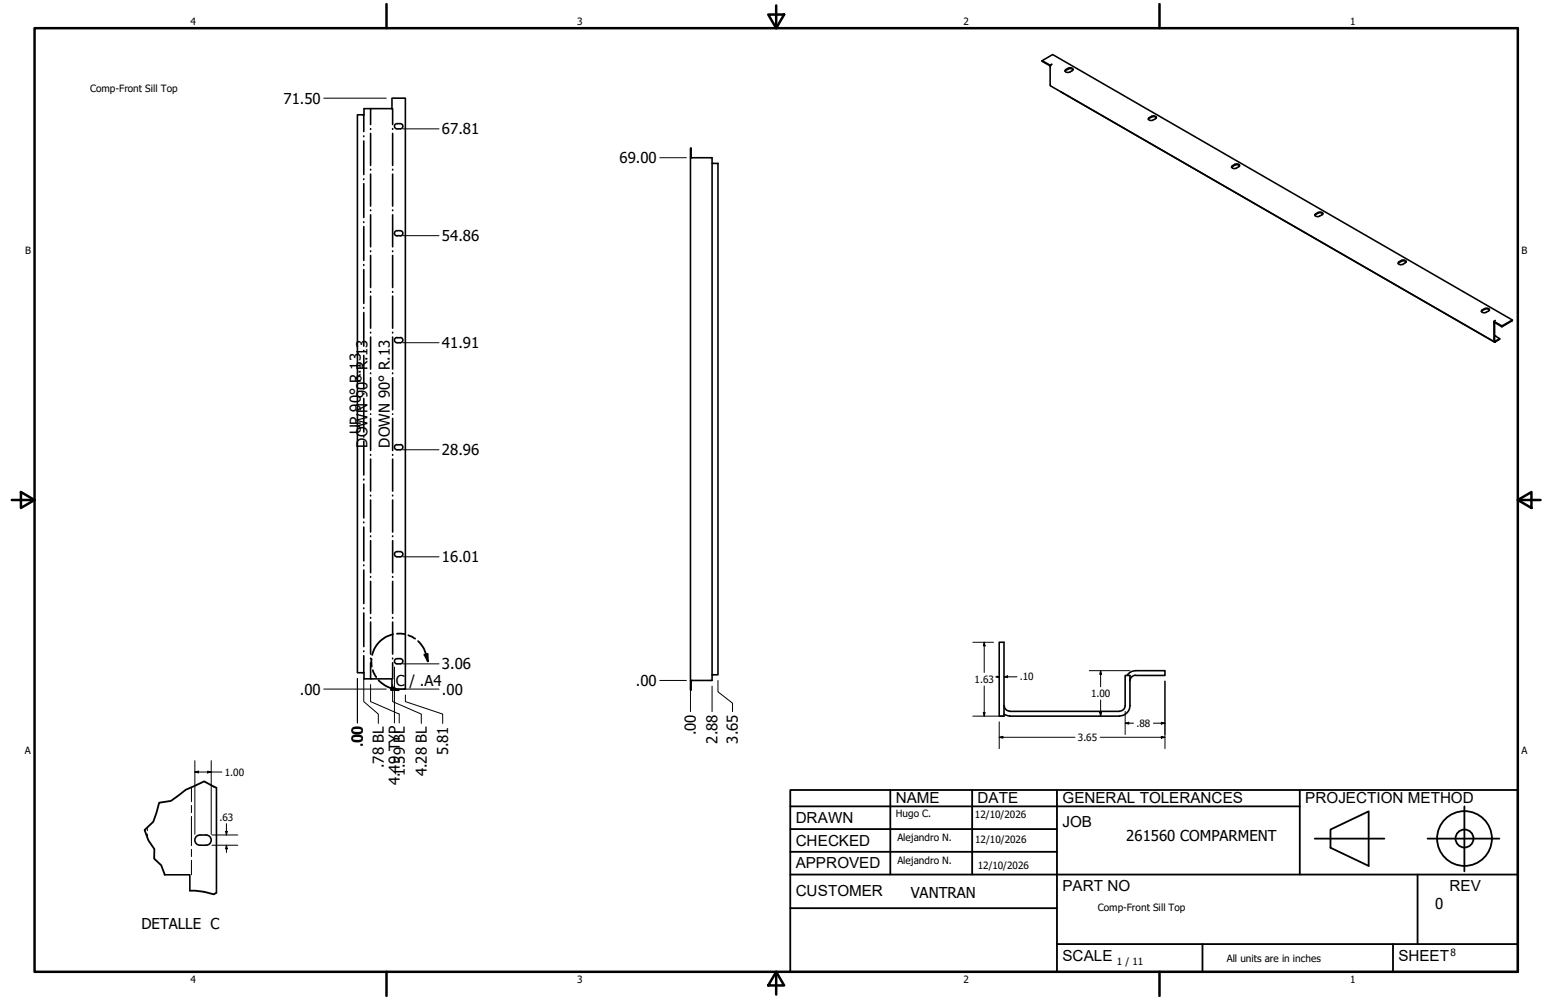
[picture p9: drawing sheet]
<svg xmlns="http://www.w3.org/2000/svg" width="432mm" height="279mm" viewBox="0 0 432 279" stroke-linecap="round" stroke-linejoin="round" font-family="sans-serif">
<!-- layer: GIGA_BendUp -->
<g fill="none" stroke="#000" stroke-width=".44">
<path d="M101.6 32.1v4.7M101.6 38v.2M101.6 39.4v9.4M101.6 50v.2M101.6 51.3v9.5M101.6 62v.2M101.6 63.3v9.5M101.6 73.9v.3M101.6 75.3v9.5M101.6 85.9v.2M101.6 87.3v9.4M101.6 97.9v.2"/>
<path d="M101.6 99.3v9.4M101.6 109.9v.2M101.6 111.3v9.4M101.6 121.9v.2M101.6 123.3v9.4M101.6 133.9v.2M101.6 135.3v9.4M101.6 145.9v.1M101.6 147.3v9.4M101.6 157.9v.2M101.6 159.3v9.4M101.6 169.9v.2"/>
<path d="M101.6 171.3v9.4M101.6 181.9v.2M101.6 183.2v4.8"/>
</g>
<!-- layer: GIGA_BendDown -->
<g fill="none" stroke="#000" stroke-width=".44">
<path d="M103.5 30.4v4.4M103.5 35.9v.2M103.5 37.3v8.9M109.7 30.4v4.4M109.7 35.9v.2M109.7 37.3v8.9M103.5 47.3v.2M103.5 48.6v9M103.5 58.7v.2M109.7 47.3v.2M109.7 48.6v9M109.7 58.7v.2"/>
<path d="M103.5 60v9M103.5 70.1v.2M103.5 71.4v8.9M109.7 60v9M109.7 70.1v.2M109.7 71.4v8.9M103.5 81.5v.2M103.5 82.7v9M103.5 92.8v.2M103.5 94.2v8.9M109.7 81.5v.2M109.7 82.7v9"/>
<path d="M109.7 92.8v.2M109.7 94.2v8.9M103.5 104.2v.2M103.5 105.5v9M103.5 115.6v.2M103.5 116.9v9M109.7 104.2v.2M109.7 105.5v9M109.7 115.6v.2M109.7 116.9v9M103.5 127v.2M103.5 128.3v8.9"/>
<path d="M103.5 138.4v.2M103.5 139.7v9M109.7 127v.2M109.7 128.3v8.9M109.7 138.4v.2M109.7 139.7v9M103.5 149.7v.2M103.5 151.1v8.9M109.7 149.7v.2M109.7 151.1v8.9M103.5 161.1v.2M103.5 162.4v9"/>
<path d="M103.5 172.5v.2M103.5 173.8v9M109.7 161.1v.2M109.7 162.4v9M109.7 172.5v.2M109.7 173.8v9M103.5 183.9v.2M103.5 185.2v4.5M109.7 183.9v.2M109.7 185.2v4.5"/>
</g>
<!-- layer: Visible (ANSI) -->
<g fill="none" stroke="#000" stroke-width=".44">
<path d="M291.1 17l2.9-1.8 128.4 74.2-2.9 1.7-2.2-1.3M291.1 17v.1l2.2 1.3M291.1 17l2.2 1.2M293.3 18.2l.5-.2-.4 .4zM293.3 18.4h.1M293.4 18.4v5.6l124 71.5M297.6 19.6l1-.6a.6 .6 0 0 1 .8 0 .6 .6 0 0 1 .2 .6l-1.1 .6a.6 .6 0 0 1-.7 0 .6 .6 0 0 1-.2-.6zM299.7 19.5l-.4-.3h-.7l-1.1 .7M99.8 32.1h1.9v-1.7h7.8v-3h3.7v165.1h-3.7v-2.8h-7.8v-1.7h-1.9zM110.9 34.5a.73 .73 0 0 0-.7 .8 .73 .73 0 0 0 .7 .7M110.9 34.5h.9a.73 .73 0 0 1 .7 .8 .73 .73 0 0 1-.7 .7h-.9M296.3 25.6l121.2 70"/>
<path d="M320.9 33l1.2-.6a.52 .52 0 0 1 .7 .1 .52 .52 0 0 1 0 .6l-1.2 .6a.51 .51 0 0 1-.7-.1 .51 .51 0 0 1 0-.6zM323 33l-.4-.4h-.5l-1.4 .7M192.8 44.1h6.1v146h-6.1M193 44.1v-2.7h-.2v151.4h.2v-2.7M198.9 45.7h1.6v142.8h-1.6M344 46.5l1.2-.7a.6 .6 0 0 1 .7 0 .6 .6 0 0 1 .2 .7l-1 .6a.64 .64 0 0 1-.7 0 .64 .64 0 0 1-.4-.6zM346.2 46.4l-.4-.4h-.6l-1.2 .7M367.3 59.8l1.3-.6a.5 .5 0 0 1 .7 .1 .5 .5 0 0 1 0 .7l-1.2 .5a.53 .53 0 0 1-.6 0 .53 .53 0 0 1-.2-.7zM369.4 59.8l-.5-.4h-.5l-1.1 .8M110.9 64.5a.73 .73 0 0 0-.7 .7 .73 .73 0 0 0 .7 .7M110.9 64.5h.9a.73 .73 0 0 1 .7 .7 .73 .73 0 0 1-.7 .7M110.9 65.8h.9"/>
<path d="M390.5 73.3l1-.6a.65 .65 0 0 1 .8-.1 .65 .65 0 0 1 .3 .7l-1.1 .6a.64 .64 0 0 1-.6 .1 .64 .64 0 0 1-.4-.7zM392.7 73.2l-.4-.3h-.6l-1.2 .7M110.9 94.3a.73 .73 0 0 0-.7 .7 .73 .73 0 0 0 .7 .8M110.9 94.4h.9M111.8 94.3a.73 .73 0 0 1 .7 .7 .73 .73 0 0 1-.7 .8h-.9M413.8 86.8l1.3-.7a.52 .52 0 0 1 .7 .1 .52 .52 0 0 1 0 .7l-1.1 .5a.63 .63 0 0 1-.9-.6zM416 86.6l-.6-.3h-.5l-1.1 .8M417.3 90v5.4l.2 .2 1.3-.8v-.2M417.4 90.1v5.1l1.4-.6-1.4-.7M417.7 95.5l-.2 .1M419.5 91.1v.2M422.4 89.4v.2l-2.9 1.7-2.2-1.3 .3-.5"/>
<path d="M110.9 124.2a.73 .73 0 0 0-.7 .7 .73 .73 0 0 0 .7 .8M110.9 124.3h.9M111.8 124.2a.73 .73 0 0 1 .7 .7 .73 .73 0 0 1-.7 .8h-.9M110.9 154.1a.73 .73 0 0 0-.7 .7 .73 .73 0 0 0 .7 .8M110.9 154.1h.9a.73 .73 0 0 1 .7 .7 .73 .73 0 0 1-.7 .8h-.9M279.1 179.5h1.3v20.6h-1.3zM110.9 184a.73 .73 0 0 0-.7 .8 .73 .73 0 0 0 .7 .7M110.9 184h.9a.73 .73 0 0 1 .7 .8 .73 .73 0 0 1-.7 .7h-.9M280.5 199.6l1.5 .4M280.5 197.1a1.56 1.56 0 0 0 1.5 1.6l30.7 .1a1.69 1.69 0 0 0 1.6-1.7M314.3 197.2v-8.5h1.3v8.5M314.8 188.7l.6-.7 1.3-.6h8.7v1.3h-8.2"/>
<path d="M315.6 197.1a2.89 2.89 0 0 1-2.9 2.9M317.2 188.7a1.62 1.62 0 0 0-1.6 1.6M282 200.1h30.7M57.6 233.3a1.43 1.43 0 0 1 1.4 1.4 1.43 1.43 0 0 1-1.4 1.5M57.6 233.3h-1.8a1.43 1.43 0 0 0-1.4 1.4 1.43 1.43 0 0 0 1.4 1.5h1.8M60.5 220.1v29.3M46 244.4h7v4.5"/>
</g>
<circle cx="417.4" cy="93.9" r=".22" fill="#000"/>
<!-- layer: Break Line (ANSI)-1 -->
<path d="M60.5 220.1l-3.5-1.8-5.1 2.4-4.1 3.1-3.4 .5-1.6 5.3-2.4 2.3 1.1 2.9 1.6 2.4v2.7l1.9 1.8 1 2.7M53 248.9l4 .3 2.7 .7 .8-.5" fill="none" stroke="#000" stroke-width=".51"/>
<!-- layer: Bend Centerline (ANSI)-1 -->
<path d="M53.5 220v4M41.1 231.1v1M41.1 233v1M53.5 225v2.1M53.5 228.1v8.2M53.5 237.3v2M53.5 240.3v4.1" fill="none" stroke="#000" stroke-width=".28"/>
<!-- layer: Contorno de detalle (ANSI) -->
<path d="M109.8 177.2a7.7 7.7 0 0 0-5.9 5.8M110.9 177.1l2.1 .1M114 177.5l2 .9M116.8 179.1a8.3 8.3 0 0 1 2.2 3.7l.5 2M103.8 184.1v2.1M104.1 187.3l1 1.9M105.7 190.1h.1a7.8 7.8 0 0 0 3.5 2.2l2 .5M109.5 191.9l1.8 .9-2.1-.1zM118.6 182.9l.8-.2 .1 2.1z" fill="none" stroke="#000" stroke-width=".51"/>
<path d="M109.5 191.9l1.8 .9-2.1-.1zM118.6 182.9l.8-.2 .1 2.1z" fill="#000"/>
<!-- layer: Borde (ANSI) -->
<g fill="none" stroke="#000" stroke-width=".7">
<path d="M9.7 7.9h414.2v263.6h-414.2zM107.9 1.1v6.8M214.6 4.1h4.4l-2.2 3.8zM216.8 1.5v6.4M323.8 1.1v6.8M3.3 139.7h6.4M5.8 137.5l3.9 2.2-3.9 2.2zM423.9 139.7l3.8-2.2v4.4zM423.9 139.7h6.4M107.9 271.5v6.8M216.8 271.5l2.2 3.8h-4.4zM216.8 271.5v6.4"/>
<path d="M323.8 271.5v6.8"/>
</g>
<!-- layer: Title (ANSI)-1 -->
<g fill="none" stroke="#000" stroke-width=".51">
<path d="M220.7 220.7h203.2v50.8h-203.2zM220.7 225.3h142.3M220.7 231.6h74.5M220.7 238h74.5M248.7 220.7v23.6M271.5 220.7v23.6M295.2 220.7v50.8M363 220.7v23.6M367.2 234.3h19.5M371.6 231.8l10.7-5.1v15.2l-10.7-5zM398.7 234.3h20.1M409 225.3v18.2"/>
<path d="M220.7 244.3h203.2M220.7 253.7h74.5M395.9 244.3v19.5M295.2 263.8h128.7M335.9 263.8v7.7M389.1 263.8v7.7"/>
<circle cx="409" cy="234.3" r="7.7"/>
<circle cx="409" cy="234.3" r="2.51"/>
</g>
<!-- layer: Cota (ANSI) -->
<g fill="none" stroke="#000" stroke-width=".28">
<path d="M90.4 27.4h17.5M112.5 36h10.1M184.3 44.1h7.4M112.5 65.8h10.1M112.5 95.8h10.1M112.5 125.7h10.1M112.5 155.6h10.1M271.7 179.5h5.8M274.9 179.5l.2 1h-.5zM274.9 179.5v8.4M90.4 192.5h17.5M99.8 189.5v12.5z"/>
<path d="M101.6 189.5v6.5l4.1 3.5v2.6M103.5 191.3v4.7l8 3.5v2.5M109.7 191.3v4.7l8 3.5v2.6M110.2 186.4v15.6M111.1 192.5h11.5M112.5 185.5h10.1M113.2 194.2v1.8l10.4 3.5v2.6M184.3 190.1h7.4M192.8 191.7v7.1M198.9 191.7v7.1M200.5 190.1v3.2l4.1 3.2v2.3M274.6 199.1h.5l-.2 1z"/>
<path d="M274.9 191.6v8.5M278.4 189.1h.7l-.7 .2M278.4 188.9l.7 .2M280.4 189.1l1-.3v.6zM280.4 189.1h3.6M304.2 187.4h11.4M307.1 199.1h.6l-.3 1zM307.4 187.4l.3 1h-.6zM307.4 187.4v4.5M307.4 195.6v4.5M314.3 198.8v6.4M325.4 190.3v18.9"/>
<path d="M54.4 215.7l1-.2v.5zM54.4 215.7h7.6M54.4 212.5v20.6M58 215.5l1 .2-1 .3zM59 212.5v20.6M271.7 200.1h8.7M279.1 206l1-.3v.5zM279.1 206h21.1M279.1 201.7v7.5M307.3 206h18.1M314.3 202.1l1-.3v.5zM314.3 202.1h2.3"/>
<path d="M322.1 202.1h3.3M324.4 201.8l1 .3-1 .2zM324.4 205.7l1 .3-1 .2zM59.2 236.2h7.2M59.2 233.3h7.2M63 232.3h.5l-.3 1zM63.2 236.2l.3 1h-.5zM63.2 230.1v3.2M63.2 236.2v2"/>
</g>
<g fill="#000">
<path d="M274.6 199.1h.5l-.2 1zM274.9 179.5l.2 1h-.5zM278.1 188.8l1 .3-1 .3zM280.4 189.1l1-.3v.6zM307.1 199.1h.6l-.3 1zM307.4 187.4l.3 1h-.6zM54.4 215.7l1-.2v.5zM58 215.5l1 .2-1 .3zM279.1 206l1-.3v.5zM314.3 202.1l1-.3v.5zM324.4 201.8l1 .3-1 .2zM324.4 205.7l1 .3-1 .2z"/>
<path d="M63 232.3h.5l-.3 1zM63.2 236.2l.3 1h-.5z"/>
</g>
<g font-size="4.3">
<text x="250.2" y="224.2">NAME</text>
<text x="273" y="224.2">DATE</text>
<text x="296.7" y="224.3">GENERAL TOLERANCES</text>
<text x="364.6" y="224.3">PROJECTION METHOD</text>
<text x="222.2" y="229.9">DRAWN</text>
<text x="296.7" y="230.9">JOB</text>
<text x="222.2" y="236.3">CHECKED</text>
<text x="222.2" y="242.6">APPROVED</text>
<text x="222.2" y="250.3">CUSTOMER</text>
<text x="296.7" y="249">PART NO</text>
<text x="404.8" y="248.9">REV</text>
<text x="296.7" y="268.4">SCALE</text>
<text x="390.6" y="268.4">SHEET</text>
</g>
<g font-size="4.2">
<text x="79.2" y="29">71.50</text>
<text x="123.4" y="37.5">67.81</text>
<text x="173" y="45.6">69.00</text>
<text x="123.4" y="67.4">54.86</text>
<text x="123.4" y="97.3">41.91</text>
<text x="100.8" y="121.3" transform="rotate(-90 100.8 121.3)">UP 90° R.13</text>
<text x="102.6" y="125" transform="rotate(-90 102.6 125)">DOWN 90° R.13</text>
<text x="108.8" y="125" transform="rotate(-90 108.8 125)">DOWN 90° R.13</text>
<text x="123.4" y="127.2">28.96</text>
<text x="123.4" y="157.1">16.01</text>
<text x="110.6" y="191.6">C</text>
<text x="114.4" y="191.6">/ .A4</text>
<text x="123.4" y="187">3.06</text>
<text x="177.6" y="191.6">.00</text>
<text x="83.8" y="194.1">.00</text>
<text x="123.4" y="194.1">.00</text>
<text x="101.3" y="208.8" transform="rotate(-90 101.3 208.8)">.00</text>
<text x="194.4" y="205.5" transform="rotate(-90 194.4 205.5)">.00</text>
<text x="200.4" y="207.8" transform="rotate(-90 200.4 207.8)">2.88</text>
<text x="206.1" y="207.8" transform="rotate(-90 206.1 207.8)">3.65</text>
<text x="107.2" y="214.6" transform="rotate(-90 107.2 214.6)">.78 BL</text>
<text x="125.2" y="211.1" transform="rotate(-90 125.2 211.1)">5.81</text>
<text x="111.7" y="219.4" transform="rotate(-90 111.7 219.4)">4.49 TYP</text>
<text x="113" y="216.9" transform="rotate(-90 113 216.9)">1.59 BL</text>
<text x="119.2" y="216.9" transform="rotate(-90 119.2 216.9)">4.28 BL</text>
<text x="314.6" y="235">261560 COMPARMENT</text>
<text x="254.4" y="250.8">VANTRAN</text>
<text x="400.9" y="254">0</text>
<text x="39.5" y="259.5">DETALLE C</text>
</g>
<g font-size="2.8">
<text x="53.2" y="6.9">4</text>
<text x="161.2" y="6.9">3</text>
<text x="269.1" y="6.9">2</text>
<text x="377.1" y="6.9">1</text>
<text x="25.1" y="25.7">Comp-Front Sill Top</text>
<text x="7" y="70.9">B</text>
<text x="424.9" y="70.9">B</text>
<text x="272.2" y="190.8">1.63</text>
<text x="284.8" y="190.1">.10</text>
<text x="304.7" y="194.8">1.00</text>
<text x="317.4" y="203.1">.88</text>
<text x="301.1" y="207">3.65</text>
<text x="6.9" y="210.6">A</text>
<text x="424.9" y="210.6">A</text>
<text x="62.8" y="216.7">1.00</text>
<text x="61.3" y="229.3">.63</text>
<text x="250.2" y="228.3">Hugo C.</text>
<text x="272.3" y="228.4">12/10/2026</text>
<text x="250.6" y="234.9">Alejandro N.</text>
<text x="272.4" y="235.6">12/10/2026</text>
<text x="250.6" y="241.5">Alejandro N.</text>
<text x="273.1" y="242.8">12/10/2026</text>
<text x="306.6" y="254.5">Comp-Front Sill Top</text>
<text x="312" y="269.7">1 / 11</text>
<text x="342.6" y="268.7">All units are in inches</text>
<text x="405.1" y="267.1">8</text>
<text x="53.2" y="274.6">4</text>
<text x="161.2" y="274.6">3</text>
<text x="269.1" y="274.6">2</text>
<text x="377.1" y="274.6">1</text>
</g>
</svg>
